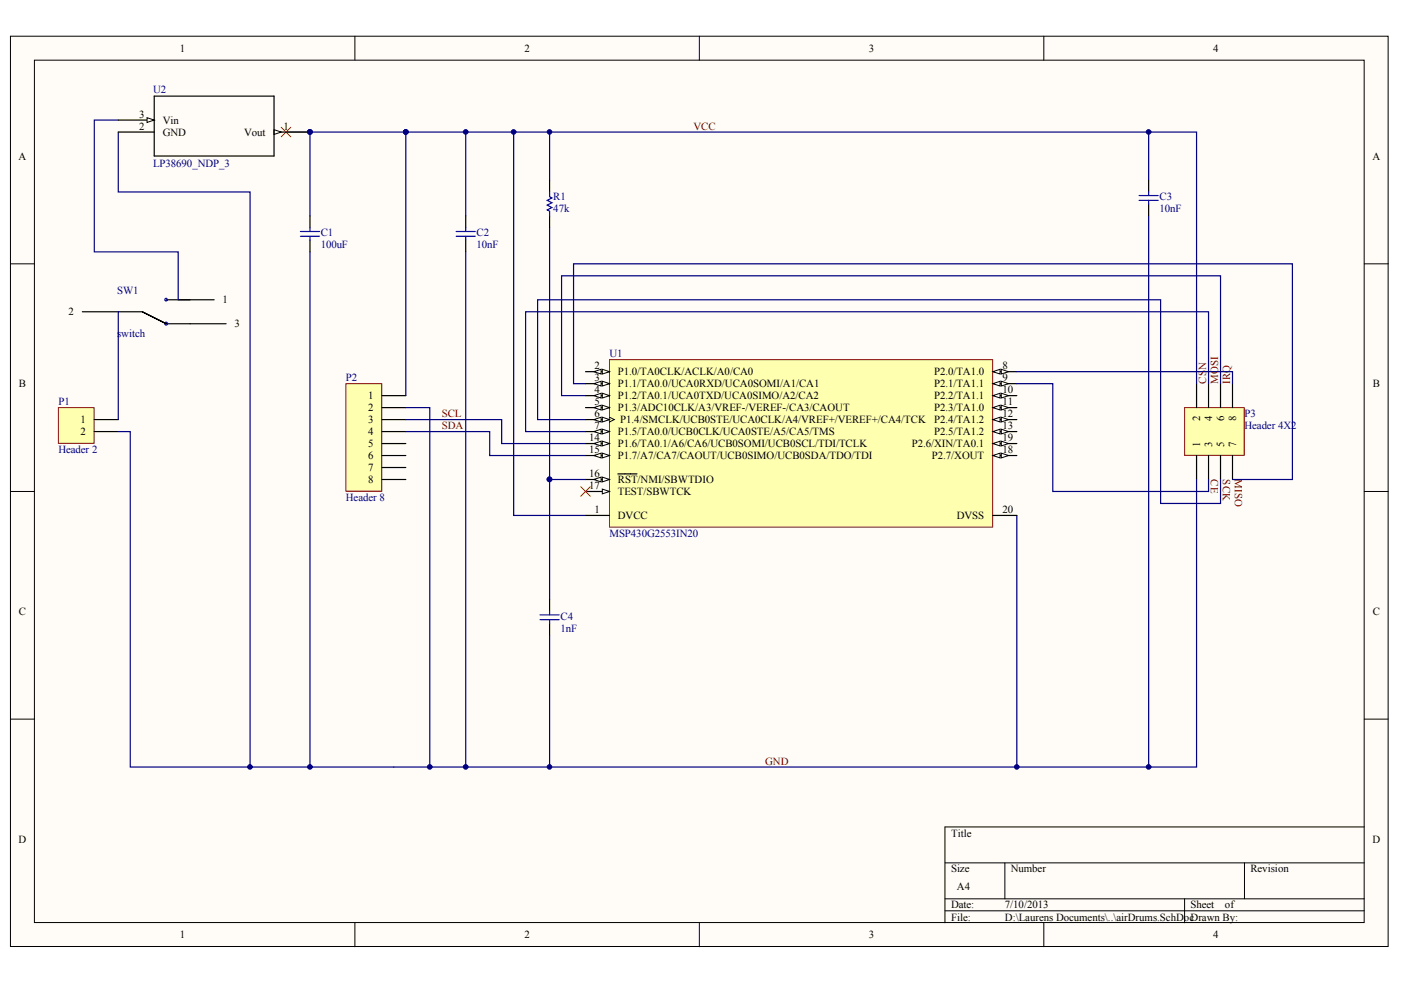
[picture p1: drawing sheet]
# Altium project drumsticks.PrjPcb
1 sheet, 11 parts. Net scope: global (net labels, ports and power ports of the same name join across sheets).
Board file: airDrums3.PcbDoc

## Sheet airDrums.SchDoc
size A4

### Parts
C1  100uF  [CAPC6032X28N]
C2  10nF  [CAP0805]
C3  10nF  [CAP0805]
C4  1nF  [CAP0805]
P1  Header 2  [HDR1X2]
P2  Header 8  [HDR1X8]
P3  Header 4X2  [HDR2X4]
R1  47k  [CAP0805]
SW1  switch  [Switch]
U1  MSP430G2553IN20  [TI-N20]
U2  LP38690_NDP_3  [TD03B]

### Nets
CE: P3.3 U1.9(P2.1/TA1.1)
CSN: P3.4 U1.7(P1.5/TA0.0/UCB0CLK/UCA0STE/A5/CA5/TMS)
GND: C1.1 C2.1 C3.1 C4.1 P1.2 P2.2 P3.1 U1.20(DVSS) U2.2(GND)
IRQ: P3.8 U1.8(P2.0/TA1.0)
MISO: P3.7 U1.3(P1.1/TA0.0/UCA0RXD/UCA0SOMI/A1/CA1)
MOSI: P3.6 U1.4(P1.2/TA0.1/UCA0TXD/UCA0SIMO/A2/CA2)
SCK: P3.5 U1.6(P1.4/SMCLK/UCB0STE/UCA0CLK/A4/VREF+/VEREF+/CA4/TCK)
SCL: P2.3 U1.14(P1.6/TA0.1/A6/CA6/UCB0SOMI/UCB0SCL/TDI/TCLK)
SDA: P2.4 U1.15(P1.7/A7/CA7/CAOUT/UCB0SIMO/UCB0SDA/TDO/TDI)
VCC: C1.2 C2.2 C3.2 P2.1 P3.2 R1.2 U1.1(DVCC) U2.1(Vout)
NetC4_2: C4.2 R1.1 U1.16(~{RST}/NMI/SBWTDIO)
NetP1_1: P1.1 SW1.2
NetSW1_1: SW1.1 U2.3(Vin)

Not connected (* = marked no-connect by the designer): P2 5 6 7 8; SW1 3; U1 2(P1.0/TA0CLK/ACLK/A0/CA0) 5(P1.3/ADC10CLK/A3/VREF-/VEREF-/CA3/CAOUT) 10(P2.2/TA1.1) 11(P2.3/TA1.0) 12(P2.4/TA1.2) 13(P2.5/TA1.2) 17(TEST/SBWTCK)* 18(P2.7/XOUT) 19(P2.6/XIN/TA0.1)
